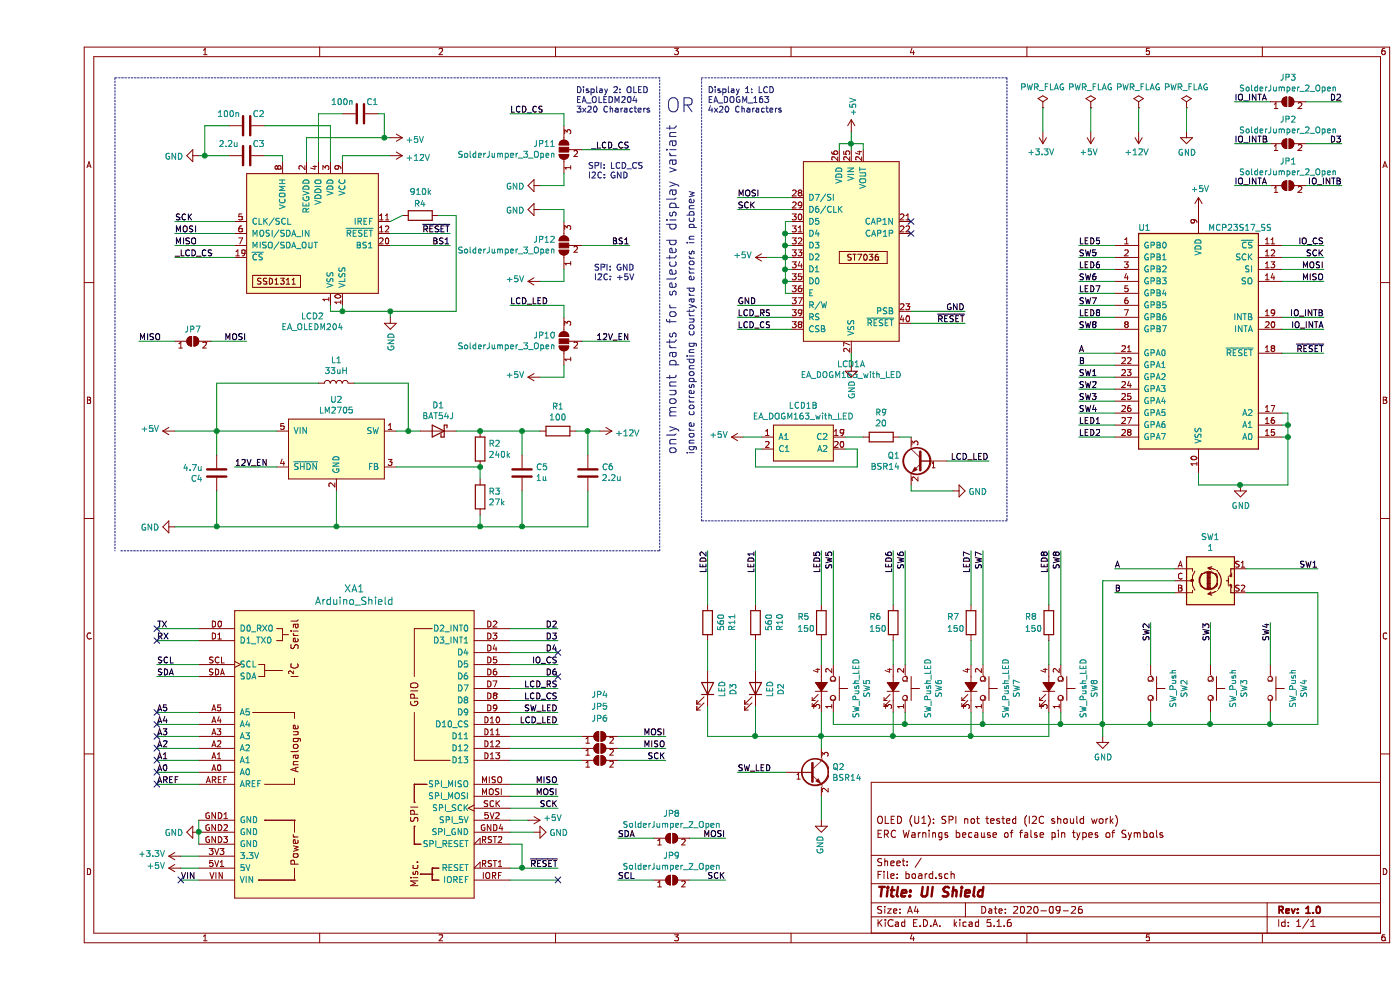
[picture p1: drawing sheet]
EESchema Schematic File Version 4
EELAYER 30 0
EELAYER END
$Descr A4 11693 8268
encoding utf-8
Sheet 1 1
Title "UI Shield"
Date "2020-09-26"
Rev "1.0"
Comp ""
Comment1 "ERC Warnings because of false pin types of Symbols"
Comment2 "OLED (U1): SPI not tested (I2C should work)"
Comment3 ""
Comment4 ""
$EndDescr
Wire Wire Line
	1350 5250 1000 5250
Wire Wire Line
	1350 5350 1000 5350
Wire Wire Line
	3950 5250 4350 5250
Wire Wire Line
	3950 5350 4350 5350
Wire Wire Line
	3950 5450 4350 5450
Wire Wire Line
	3950 5550 4350 5550
Wire Wire Line
	3950 5650 4350 5650
Wire Wire Line
	3950 5950 4350 5950
Text Label 1000 5250 0    50   ~ 0
TX
Text Label 1000 5350 0    50   ~ 0
RX
Text Label 4350 5350 2    50   ~ 0
D3
Text Label 4350 5450 2    50   ~ 0
D4
Text Label 4350 5550 2    50   ~ 0
IO_CS
Text Label 4350 5650 2    50   ~ 0
D6
Text Label 4350 5750 2    50   ~ 0
LCD_RS
Text Label 4350 5850 2    50   ~ 0
LCD_CS
Text Label 4350 5950 2    50   ~ 0
SW_LED
Text Label 4350 6050 2    50   ~ 0
LCD_LED
$Comp
L arduino:Arduino_Uno_Shield XA1
U 1 1
P 2650 6300
F 0 "XA1" H 2650 7687 60  0000 C CNN
F 1 "Arduino_Shield" H 2650 7581 60  0000 C CNN
F 2 "project:Arduino_Shield_Large" H 4450 10050 60  0001 C CNN
F 3 "https://store.arduino.cc/arduino-uno-rev3" H 4450 10050 60  0001 C CNN
F 4 "Do Not Populate Tag" H 2650 6300 50  0001 C CNN "DNP"
	1    2650 6300
	1    0    0    -1  
$EndComp
Wire Wire Line
	4350 7250 4050 7250
Wire Wire Line
	4350 7350 3950 7350
Wire Wire Line
	1350 5950 1000 5950
Wire Wire Line
	1350 6050 1000 6050
Wire Wire Line
	1350 6150 1000 6150
Wire Wire Line
	1350 6250 1000 6250
Wire Wire Line
	1350 6350 1000 6350
Wire Wire Line
	1350 6450 1000 6450
Wire Wire Line
	1350 7350 1200 7350
Wire Wire Line
	1350 5550 1000 5550
Wire Wire Line
	1350 5650 1000 5650
Wire Wire Line
	1350 6550 1000 6550
Text Label 5250 6150 2    50   ~ 0
MOSI
Text Label 5250 6250 2    50   ~ 0
MISO
Text Label 5250 6350 2    50   ~ 0
SCK
Text Label 4350 7250 2    50   ~ 0
~RESET
Text Label 1000 5550 0    50   ~ 0
SCL
Text Label 1000 5650 0    50   ~ 0
SDA
Text Label 1000 5950 0    50   ~ 0
A5
Text Label 1000 6050 0    50   ~ 0
A4
Text Label 1000 6150 0    50   ~ 0
A3
Text Label 1000 6250 0    50   ~ 0
A2
Text Label 1000 6350 0    50   ~ 0
A1
Text Label 1000 6450 0    50   ~ 0
A0
Text Label 1000 6550 0    50   ~ 0
AREF
Text Label 1200 7350 0    50   ~ 0
VIN
Wire Wire Line
	1350 7250 1200 7250
Wire Wire Line
	1350 7150 1200 7150
Wire Wire Line
	1350 6850 1350 6950
Connection ~ 1350 6950
Wire Wire Line
	1350 6950 1350 7050
$Comp
L power:GND #PWR0101
U 1 1
P 1350 6950
F 0 "#PWR0101" H 1350 6700 50  0001 C CNN
F 1 "GND" V 1355 6822 50  0000 R CNN
F 2 "" H 1350 6950 50  0001 C CNN
F 3 "" H 1350 6950 50  0001 C CNN
	1    1350 6950
	0    1    1    0   
$EndComp
$Comp
L power:+3.3V #PWR0102
U 1 1
P 1200 7150
F 0 "#PWR0102" H 1200 7000 50  0001 C CNN
F 1 "+3.3V" V 1215 7278 50  0000 L CNN
F 2 "" H 1200 7150 50  0001 C CNN
F 3 "" H 1200 7150 50  0001 C CNN
	1    1200 7150
	0    -1   -1   0   
$EndComp
$Comp
L power:+5V #PWR0103
U 1 1
P 1200 7250
F 0 "#PWR0103" H 1200 7100 50  0001 C CNN
F 1 "+5V" V 1215 7378 50  0000 L CNN
F 2 "" H 1200 7250 50  0001 C CNN
F 3 "" H 1200 7250 50  0001 C CNN
	1    1200 7250
	0    -1   -1   0   
$EndComp
NoConn ~ 1000 5250
NoConn ~ 1000 5350
NoConn ~ 1000 5950
NoConn ~ 1000 6050
NoConn ~ 1000 6150
NoConn ~ 1000 6250
NoConn ~ 1000 6350
NoConn ~ 1000 6450
NoConn ~ 1000 6550
Text Label 4350 5250 2    50   ~ 0
D2
NoConn ~ 4350 5450
NoConn ~ 4350 5650
NoConn ~ 4350 7350
NoConn ~ 1200 7350
Text Label 10900 1550 2    50   ~ 0
IO_INTB
Text Label 10000 1550 0    50   ~ 0
IO_INTA
Wire Wire Line
	10600 1550 10900 1550
Wire Wire Line
	10300 1550 10000 1550
Text Label 10900 1200 2    50   ~ 0
D3
Text Label 10900 850  2    50   ~ 0
D2
Text Label 10000 1200 0    50   ~ 0
IO_INTB
Text Label 10000 850  0    50   ~ 0
IO_INTA
Wire Wire Line
	10600 1200 10900 1200
Wire Wire Line
	10300 1200 10000 1200
Wire Wire Line
	10600 850  10900 850 
Wire Wire Line
	10300 850  10000 850 
$Comp
L power:+5V #PWR0114
U 1 1
P 9700 1750
F 0 "#PWR0114" H 9700 1600 50  0001 C CNN
F 1 "+5V" H 9715 1923 50  0000 C CNN
F 2 "" H 9700 1750 50  0001 C CNN
F 3 "" H 9700 1750 50  0001 C CNN
	1    9700 1750
	1    0    0    -1  
$EndComp
Text Label 8700 3450 0    50   ~ 0
SW4
Text Label 8700 3350 0    50   ~ 0
SW3
Text Label 8700 3250 0    50   ~ 0
SW2
Text Label 8700 3150 0    50   ~ 0
SW1
Text Label 8700 3050 0    50   ~ 0
B
Text Label 8700 2950 0    50   ~ 0
A
Text Label 8700 2650 0    50   ~ 0
LED8
Text Label 8700 2750 0    50   ~ 0
SW8
Text Label 8700 2450 0    50   ~ 0
LED7
Text Label 8700 2550 0    50   ~ 0
SW7
Text Label 8700 2250 0    50   ~ 0
LED6
Text Label 8700 2350 0    50   ~ 0
SW6
Text Label 8700 2050 0    50   ~ 0
LED5
Text Label 8700 2150 0    50   ~ 0
SW5
Wire Wire Line
	9000 3650 8700 3650
Wire Wire Line
	9000 3550 8700 3550
Wire Wire Line
	9000 3450 8700 3450
Wire Wire Line
	9000 3350 8700 3350
Wire Wire Line
	9000 3250 8700 3250
Wire Wire Line
	9000 3150 8700 3150
Wire Wire Line
	9000 3050 8700 3050
Wire Wire Line
	9000 2950 8700 2950
Wire Wire Line
	9000 2750 8700 2750
Wire Wire Line
	9000 2650 8700 2650
Wire Wire Line
	9000 2550 8700 2550
Wire Wire Line
	9000 2450 8700 2450
Wire Wire Line
	9000 2350 8700 2350
Wire Wire Line
	9000 2250 8700 2250
Wire Wire Line
	9000 2150 8700 2150
Wire Wire Line
	9000 2050 8700 2050
Wire Wire Line
	10050 4050 9700 4050
Connection ~ 10050 4050
$Comp
L power:GND #PWR0105
U 1 1
P 10050 4050
F 0 "#PWR0105" H 10050 3800 50  0001 C CNN
F 1 "GND" H 10055 3877 50  0000 C CNN
F 2 "" H 10050 4050 50  0001 C CNN
F 3 "" H 10050 4050 50  0001 C CNN
	1    10050 4050
	1    0    0    -1  
$EndComp
Text Label 10750 2650 2    50   ~ 0
IO_INTB
Text Label 10750 2750 2    50   ~ 0
IO_INTA
Text Label 10750 2950 2    50   ~ 0
~RESET
Wire Wire Line
	10450 3650 10450 4050
Connection ~ 10450 3650
Wire Wire Line
	10400 3650 10450 3650
Wire Wire Line
	10450 3550 10450 3650
Connection ~ 10450 3550
Wire Wire Line
	10400 3550 10450 3550
Wire Wire Line
	9700 4050 9700 3950
Wire Wire Line
	10450 4050 10050 4050
Wire Wire Line
	10450 3450 10450 3550
Wire Wire Line
	10400 3450 10450 3450
Text Label 10750 2350 2    50   ~ 0
MISO
Text Label 10750 2250 2    50   ~ 0
MOSI
Text Label 10750 2150 2    50   ~ 0
SCK
Text Label 10750 2050 2    50   ~ 0
IO_CS
Wire Wire Line
	10400 2950 10750 2950
Wire Wire Line
	10400 2750 10750 2750
Wire Wire Line
	10400 2650 10750 2650
Wire Wire Line
	10400 2350 10750 2350
Wire Wire Line
	10400 2250 10750 2250
Wire Wire Line
	10400 2150 10750 2150
Wire Wire Line
	10400 2050 10750 2050
$Comp
L Interface_Expansion:MCP23S17_SS U1
U 1 1
P 9700 2850
F 0 "U1" H 10150 3800 50  0000 C CNN
F 1 "MCP23S17_SS" H 9350 3800 50  0000 C CNN
F 2 "Package_SO:SSOP-28_5.3x10.2mm_P0.65mm" H 9900 1850 50  0001 L CNN
F 3 "http://ww1.microchip.com/downloads/en/DeviceDoc/20001952C.pdf" H 9900 1750 50  0001 L CNN
F 4 "MCP23S17-E/SS" H 9700 2850 50  0001 C CNN "manf#"
	1    9700 2850
	-1   0    0    -1  
$EndComp
Wire Wire Line
	3950 6050 4350 6050
Wire Wire Line
	5250 6250 4850 6250
Wire Wire Line
	3950 5850 4350 5850
Wire Wire Line
	3950 5750 4350 5750
Wire Wire Line
	5250 6150 4850 6150
Wire Wire Line
	5250 6350 4850 6350
$Comp
L power:PWR_FLAG #FLG0101
U 1 1
P 8400 900
F 0 "#FLG0101" H 8400 975 50  0001 C CNN
F 1 "PWR_FLAG" H 8400 1073 50  0000 C CNN
F 2 "" H 8400 900 50  0001 C CNN
F 3 "~" H 8400 900 50  0001 C CNN
	1    8400 900 
	1    0    0    -1  
$EndComp
$Comp
L power:PWR_FLAG #FLG0102
U 1 1
P 8800 900
F 0 "#FLG0102" H 8800 975 50  0001 C CNN
F 1 "PWR_FLAG" H 8800 1073 50  0000 C CNN
F 2 "" H 8800 900 50  0001 C CNN
F 3 "~" H 8800 900 50  0001 C CNN
	1    8800 900 
	1    0    0    -1  
$EndComp
$Comp
L power:+3.3V #PWR0115
U 1 1
P 8400 1100
F 0 "#PWR0115" H 8400 950 50  0001 C CNN
F 1 "+3.3V" H 8415 1273 50  0000 C CNN
F 2 "" H 8400 1100 50  0001 C CNN
F 3 "" H 8400 1100 50  0001 C CNN
	1    8400 1100
	-1   0    0    1   
$EndComp
$Comp
L power:+5V #PWR0116
U 1 1
P 8800 1100
F 0 "#PWR0116" H 8800 950 50  0001 C CNN
F 1 "+5V" H 8815 1273 50  0000 C CNN
F 2 "" H 8800 1100 50  0001 C CNN
F 3 "" H 8800 1100 50  0001 C CNN
	1    8800 1100
	-1   0    0    1   
$EndComp
Wire Wire Line
	8400 900  8400 1100
Wire Wire Line
	8800 900  8800 1100
Wire Wire Line
	9200 900  9200 1100
$Comp
L power:PWR_FLAG #FLG0104
U 1 1
P 9200 900
F 0 "#FLG0104" H 9200 975 50  0001 C CNN
F 1 "PWR_FLAG" H 9200 1073 50  0000 C CNN
F 2 "" H 9200 900 50  0001 C CNN
F 3 "~" H 9200 900 50  0001 C CNN
	1    9200 900 
	1    0    0    -1  
$EndComp
$Comp
L power:+12V #PWR0118
U 1 1
P 9200 1100
F 0 "#PWR0118" H 9200 950 50  0001 C CNN
F 1 "+12V" H 9215 1273 50  0000 C CNN
F 2 "" H 9200 1100 50  0001 C CNN
F 3 "" H 9200 1100 50  0001 C CNN
	1    9200 1100
	-1   0    0    1   
$EndComp
Wire Wire Line
	9600 900  9600 1100
$Comp
L power:GND #PWR0117
U 1 1
P 9600 1100
F 0 "#PWR0117" H 9600 850 50  0001 C CNN
F 1 "GND" H 9605 927 50  0000 C CNN
F 2 "" H 9600 1100 50  0001 C CNN
F 3 "" H 9600 1100 50  0001 C CNN
	1    9600 1100
	1    0    0    -1  
$EndComp
$Comp
L power:PWR_FLAG #FLG0103
U 1 1
P 9600 900
F 0 "#FLG0103" H 9600 975 50  0001 C CNN
F 1 "PWR_FLAG" H 9600 1073 50  0000 C CNN
F 2 "" H 9600 900 50  0001 C CNN
F 3 "~" H 9600 900 50  0001 C CNN
	1    9600 900 
	1    0    0    -1  
$EndComp
$Comp
L Device:R R2
U 1 1
P 3700 3750
F 0 "R2" H 3770 3796 50  0000 L CNN
F 1 "240k" H 3770 3705 50  0000 L CNN
F 2 "Resistor_SMD:R_0805_2012Metric" V 3630 3750 50  0001 C CNN
F 3 "~" H 3700 3750 50  0001 C CNN
	1    3700 3750
	1    0    0    -1  
$EndComp
$Comp
L Device:R R3
U 1 1
P 3700 4150
F 0 "R3" H 3770 4196 50  0000 L CNN
F 1 "27k" H 3770 4105 50  0000 L CNN
F 2 "Resistor_SMD:R_0805_2012Metric" V 3630 4150 50  0001 C CNN
F 3 "~" H 3700 4150 50  0001 C CNN
	1    3700 4150
	1    0    0    -1  
$EndComp
$Comp
L Device:C C5
U 1 1
P 4050 3950
F 0 "C5" H 3935 3904 50  0000 R CNN
F 1 "1u" H 3935 3995 50  0000 R CNN
F 2 "Capacitor_SMD:C_0805_2012Metric" H 4088 3800 50  0001 C CNN
F 3 "~" H 4050 3950 50  0001 C CNN
	1    4050 3950
	-1   0    0    1   
$EndComp
$Comp
L Device:C C4
U 1 1
P 1500 3950
F 0 "C4" H 1385 3904 50  0000 R CNN
F 1 "4.7u" H 1385 3995 50  0000 R CNN
F 2 "Capacitor_SMD:C_0805_2012Metric" H 1538 3800 50  0001 C CNN
F 3 "~" H 1500 3950 50  0001 C CNN
	1    1500 3950
	1    0    0    -1  
$EndComp
Wire Wire Line
	1500 3600 2000 3600
Wire Wire Line
	1500 3600 1150 3600
Connection ~ 1500 3600
Wire Wire Line
	3700 4400 3700 4300
Wire Wire Line
	2500 4100 2500 4400
Connection ~ 2500 4400
Wire Wire Line
	2500 4400 3700 4400
Wire Wire Line
	1500 3600 1500 3800
Connection ~ 1500 4400
Wire Wire Line
	1500 4400 1150 4400
Wire Wire Line
	3000 3600 3100 3600
Wire Wire Line
	3500 3600 3700 3600
Wire Wire Line
	3000 3900 3700 3900
Wire Wire Line
	3700 3900 3700 4000
Connection ~ 3700 3900
Wire Wire Line
	3700 3600 4050 3600
Connection ~ 3700 3600
Wire Wire Line
	4050 3600 4050 3800
Wire Wire Line
	4050 4400 3700 4400
Connection ~ 3700 4400
Wire Wire Line
	4050 3600 4200 3600
Connection ~ 4050 3600
$Comp
L power:GND #PWR03
U 1 1
P 1150 4400
F 0 "#PWR03" H 1150 4150 50  0001 C CNN
F 1 "GND" V 1155 4272 50  0000 R CNN
F 2 "" H 1150 4400 50  0001 C CNN
F 3 "" H 1150 4400 50  0001 C CNN
	1    1150 4400
	0    1    1    0   
$EndComp
$Comp
L power:+5V #PWR01
U 1 1
P 1150 3600
F 0 "#PWR01" H 1150 3450 50  0001 C CNN
F 1 "+5V" V 1165 3728 50  0000 L CNN
F 2 "" H 1150 3600 50  0001 C CNN
F 3 "" H 1150 3600 50  0001 C CNN
	1    1150 3600
	0    -1   -1   0   
$EndComp
$Comp
L power:+12V #PWR02
U 1 1
P 4700 3600
F 0 "#PWR02" H 4700 3450 50  0001 C CNN
F 1 "+12V" V 4715 3728 50  0000 L CNN
F 2 "" H 4700 3600 50  0001 C CNN
F 3 "" H 4700 3600 50  0001 C CNN
	1    4700 3600
	0    1    1    0   
$EndComp
Wire Wire Line
	4050 4100 4050 4400
$Comp
L Device:R R1
U 1 1
P 4350 3600
F 0 "R1" V 4143 3600 50  0000 C CNN
F 1 "100" V 4234 3600 50  0000 C CNN
F 2 "Resistor_SMD:R_0805_2012Metric" V 4280 3600 50  0001 C CNN
F 3 "~" H 4350 3600 50  0001 C CNN
	1    4350 3600
	0    1    1    0   
$EndComp
$Comp
L Device:C C6
U 1 1
P 4600 3950
F 0 "C6" H 4485 3904 50  0000 R CNN
F 1 "2.2u" H 4485 3995 50  0000 R CNN
F 2 "Capacitor_SMD:C_0805_2012Metric" H 4638 3800 50  0001 C CNN
F 3 "~" H 4600 3950 50  0001 C CNN
	1    4600 3950
	-1   0    0    1   
$EndComp
Wire Wire Line
	4600 3800 4600 3600
Wire Wire Line
	4600 3600 4500 3600
Wire Wire Line
	4700 3600 4600 3600
Connection ~ 4600 3600
Wire Wire Line
	4050 4400 4600 4400
Wire Wire Line
	4600 4400 4600 4100
Connection ~ 4050 4400
Wire Wire Line
	1500 4100 1500 4400
Wire Wire Line
	2000 3900 1650 3900
Text Label 3950 2550 0    50   ~ 0
LCD_LED
$Comp
L Device:L L1
U 1 1
P 2500 3200
F 0 "L1" V 2690 3200 50  0000 C CNN
F 1 "33uH" V 2599 3200 50  0000 C CNN
F 2 "Inductor_SMD:L_1008_2520Metric" H 2500 3200 50  0001 C CNN
F 3 "~" H 2500 3200 50  0001 C CNN
F 4 "1008LS-333XJLC" V 2500 3200 50  0001 C CNN "manf#"
	1    2500 3200
	0    -1   -1   0   
$EndComp
Wire Wire Line
	1500 3200 1500 3600
Wire Wire Line
	2650 3200 3100 3200
Wire Wire Line
	3100 3200 3100 3600
Connection ~ 3100 3600
Wire Wire Line
	3100 3600 3200 3600
$Comp
L Diode:BAT54J D1
U 1 1
P 3350 3600
F 0 "D1" H 3350 3817 50  0000 C CNN
F 1 "BAT54J" H 3350 3726 50  0000 C CNN
F 2 "Diode_SMD:D_SOD-323F" H 3350 3425 50  0001 C CNN
F 3 "https://assets.nexperia.com/documents/data-sheet/BAT54J.pdf" H 3350 3600 50  0001 C CNN
F 4 "BAT54J\\,115" H 3350 3600 50  0001 C CNN "manf#"
	1    3350 3600
	-1   0    0    -1  
$EndComp
$Comp
L power:+5V #PWR0107
U 1 1
P 2950 1150
F 0 "#PWR0107" H 2950 1000 50  0001 C CNN
F 1 "+5V" V 2965 1278 50  0000 L CNN
F 2 "" H 2950 1150 50  0001 C CNN
F 3 "" H 2950 1150 50  0001 C CNN
	1    2950 1150
	0    1    1    0   
$EndComp
$Comp
L Device:C C3
U 1 1
P 1750 1300
F 0 "C3" V 1650 1400 50  0000 C CNN
F 1 "2.2u" V 1650 1150 50  0000 C CNN
F 2 "Capacitor_SMD:C_0805_2012Metric" H 1788 1150 50  0001 C CNN
F 3 "~" H 1750 1300 50  0001 C CNN
	1    1750 1300
	0    1    1    0   
$EndComp
$Comp
L power:GND #PWR0109
U 1 1
P 1350 1300
F 0 "#PWR0109" H 1350 1050 50  0001 C CNN
F 1 "GND" V 1355 1172 50  0000 R CNN
F 2 "" H 1350 1300 50  0001 C CNN
F 3 "" H 1350 1300 50  0001 C CNN
	1    1350 1300
	0    1    1    0   
$EndComp
$Comp
L power:+12V #PWR0110
U 1 1
P 2950 1300
F 0 "#PWR0110" H 2950 1150 50  0001 C CNN
F 1 "+12V" V 2965 1428 50  0000 L CNN
F 2 "" H 2950 1300 50  0001 C CNN
F 3 "" H 2950 1300 50  0001 C CNN
	1    2950 1300
	0    1    1    0   
$EndComp
Wire Wire Line
	1650 1850 1150 1850
Wire Wire Line
	1650 1950 1150 1950
Wire Wire Line
	1650 2050 1150 2050
Wire Wire Line
	1650 2150 1150 2150
Wire Wire Line
	2950 1950 3450 1950
Wire Wire Line
	2950 1850 3050 1800
$Comp
L power:GND #PWR0111
U 1 1
P 2950 2650
F 0 "#PWR0111" H 2950 2400 50  0001 C CNN
F 1 "GND" V 2955 2522 50  0000 R CNN
F 2 "" H 2950 2650 50  0001 C CNN
F 3 "" H 2950 2650 50  0001 C CNN
	1    2950 2650
	1    0    0    -1  
$EndComp
$Comp
L Device:R R4
U 1 1
P 3200 1800
F 0 "R4" V 3100 1850 50  0000 R CNN
F 1 "910k" V 3000 1900 50  0000 R CNN
F 2 "Resistor_SMD:R_0805_2012Metric" V 3130 1800 50  0001 C CNN
F 3 "~" H 3200 1800 50  0001 C CNN
	1    3200 1800
	0    1    1    0   
$EndComp
Text Label 1150 1850 0    50   ~ 0
SCK
Text Label 1150 1950 0    50   ~ 0
MOSI
Text Label 1150 2050 0    50   ~ 0
MISO
Text Label 1150 2150 0    50   ~ 0
_LCD_CS
Text Label 3450 1950 2    50   ~ 0
~RESET
$Comp
L EA_Display:EA_OLEDM204 LCD2
U 1 1
P 2350 1950
F 0 "LCD2" H 2300 1261 50  0000 C CNN
F 1 "EA_OLEDM204" H 2300 1170 50  0000 C CNN
F 2 "EA_Display:OLEDM204_6GGA" H 2550 1700 50  0001 C CNN
F 3 "https://www.lcd-module.com/fileadmin/eng/pdf/doma/oledm204-ae.pdf" H 2550 1700 50  0001 C CNN
F 4 "EA OLEDM204-GGA" H 2350 1950 50  0001 C CNN "manf#"
	1    2350 1950
	1    0    0    -1  
$EndComp
Wire Wire Line
	2450 2550 2450 2600
Wire Wire Line
	2550 2600 2550 2550
Wire Wire Line
	2950 2600 2950 2650
Wire Wire Line
	2550 2600 2950 2600
Connection ~ 2550 2600
Connection ~ 2950 2600
Wire Wire Line
	2950 2600 3500 2600
Wire Wire Line
	2450 2600 2550 2600
Wire Wire Line
	2050 1350 2050 1300
Wire Wire Line
	2050 1300 1900 1300
Wire Wire Line
	1600 1300 1400 1300
Wire Wire Line
	6300 1650 5850 1650
Wire Wire Line
	6300 1750 5850 1750
Wire Wire Line
	6300 2650 5850 2650
Wire Wire Line
	6300 2750 5850 2750
Wire Wire Line
	6300 2550 5850 2550
Text Label 5850 1750 0    50   ~ 0
SCK
Text Label 5850 1650 0    50   ~ 0
MOSI
Text Label 5850 2650 0    50   ~ 0
LCD_RS
Text Label 5850 2550 0    50   ~ 0
GND
$Comp
L EA_Display:EA_DOGM163_with_LED LCD1
U 1 1
P 6800 2150
F 0 "LCD1" H 6800 1261 50  0000 C CNN
F 1 "EA_DOGM163_with_LED" H 6800 1170 50  0000 C CNN
F 2 "EA_Display:DOGM162_with_LED" H 6800 2150 50  0001 C CNN
F 3 "https://www.lcd-module.com/fileadmin/eng/pdf/doma/dog-me.pdf" H 6800 2150 50  0001 C CNN
F 4 "EA DOGM163S-A; EA LED55X31-R" H 6800 2150 50  0001 C CNN "manf#"
	1    6800 2150
	1    0    0    -1  
$EndComp
$Comp
L EA_Display:EA_DOGM163_with_LED LCD1
U 2 1
P 6400 3700
F 0 "LCD1" H 6400 4015 50  0000 C CNN
F 1 "EA_DOGM163_with_LED" H 6400 3924 50  0000 C CNN
F 2 "EA_Display:DOGM162_with_LED" H 6400 3700 50  0001 C CNN
F 3 "https://www.lcd-module.com/fileadmin/eng/pdf/doma/dog-me.pdf" H 6400 3700 50  0001 C CNN
	2    6400 3700
	1    0    0    -1  
$EndComp
Wire Wire Line
	6300 2450 6250 2450
Wire Wire Line
	6250 2450 6250 2350
Wire Wire Line
	6250 1850 6300 1850
Wire Wire Line
	6300 1950 6250 1950
Connection ~ 6250 1950
Wire Wire Line
	6250 1950 6250 1850
Wire Wire Line
	6300 2050 6250 2050
Connection ~ 6250 2050
Wire Wire Line
	6250 2050 6250 1950
Wire Wire Line
	6300 2150 6250 2150
Connection ~ 6250 2150
Wire Wire Line
	6250 2150 6250 2050
Wire Wire Line
	6300 2250 6250 2250
Connection ~ 6250 2250
Wire Wire Line
	6250 2250 6250 2150
Wire Wire Line
	6300 2350 6250 2350
Connection ~ 6250 2350
Wire Wire Line
	6250 2350 6250 2250
$Comp
L power:+5V #PWR0106
U 1 1
P 6100 2150
F 0 "#PWR0106" H 6100 2000 50  0001 C CNN
F 1 "+5V" V 6115 2278 50  0000 L CNN
F 2 "" H 6100 2150 50  0001 C CNN
F 3 "" H 6100 2150 50  0001 C CNN
	1    6100 2150
	0    -1   -1   0   
$EndComp
Wire Wire Line
	6100 2150 6250 2150
NoConn ~ 7300 1850
NoConn ~ 7300 1950
Wire Wire Line
	6700 1250 6700 1200
Wire Wire Line
	6700 1200 6800 1200
Wire Wire Line
	6900 1200 6900 1250
Wire Wire Line
	6800 1250 6800 1200
Connection ~ 6800 1200
Wire Wire Line
	6800 1200 6900 1200
Wire Wire Line
	6800 1200 6800 1100
$Comp
L power:+5V #PWR0112
U 1 1
P 6800 1100
F 0 "#PWR0112" H 6800 950 50  0001 C CNN
F 1 "+5V" V 6815 1228 50  0000 L CNN
F 2 "" H 6800 1100 50  0001 C CNN
F 3 "" H 6800 1100 50  0001 C CNN
	1    6800 1100
	1    0    0    -1  
$EndComp
$Comp
L power:GND #PWR0113
U 1 1
P 6800 3050
F 0 "#PWR0113" H 6800 2800 50  0001 C CNN
F 1 "GND" V 6805 2922 50  0000 R CNN
F 2 "" H 6800 3050 50  0001 C CNN
F 3 "" H 6800 3050 50  0001 C CNN
	1    6800 3050
	1    0    0    -1  
$EndComp
$Comp
L Device:Q_NPN_BEC Q1
U 1 1
P 7400 3850
F 0 "Q1" H 7591 3896 50  0000 L CNN
F 1 "BSR14" H 7591 3805 50  0000 L CNN
F 2 "Package_TO_SOT_SMD:SOT-23" H 7600 3950 50  0001 C CNN
F 3 "~" H 7400 3850 50  0001 C CNN
F 4 "Q_NPN_BEC" H 7400 3850 50  0001 C CNN "kind"
F 5 "BSR14" H 7400 3850 50  0001 C CNN "manf#"
	1    7400 3850
	-1   0    0    -1  
$EndComp
$Comp
L Device:R R9
U 1 1
P 7050 3650
F 0 "R9" V 6843 3650 50  0000 C CNN
F 1 "20" V 6934 3650 50  0000 C CNN
F 2 "Resistor_SMD:R_0805_2012Metric" V 6980 3650 50  0001 C CNN
F 3 "~" H 7050 3650 50  0001 C CNN
	1    7050 3650
	0    1    1    0   
$EndComp
Wire Wire Line
	6750 3650 6900 3650
Wire Wire Line
	7200 3650 7300 3650
Wire Wire Line
	6050 3750 6000 3750
Wire Wire Line
	6000 3900 6850 3900
Wire Wire Line
	6850 3900 6850 3750
Wire Wire Line
	6850 3750 6750 3750
Wire Wire Line
	6000 3750 6000 3900
Wire Wire Line
	6050 3650 5900 3650
$Comp
L power:+5V #PWR04
U 1 1
P 5900 3650
F 0 "#PWR04" H 5900 3500 50  0001 C CNN
F 1 "+5V" V 5915 3778 50  0000 L CNN
F 2 "" H 5900 3650 50  0001 C CNN
F 3 "" H 5900 3650 50  0001 C CNN
	1    5900 3650
	0    -1   -1   0   
$EndComp
Wire Wire Line
	7300 4050 7300 4100
Wire Wire Line
	7300 4100 7650 4100
Wire Wire Line
	7600 3850 7950 3850
Text Label 7950 3850 2    50   ~ 0
LCD_LED
$Comp
L power:GND #PWR05
U 1 1
P 7650 4100
F 0 "#PWR05" H 7650 3850 50  0001 C CNN
F 1 "GND" V 7655 3972 50  0000 R CNN
F 2 "" H 7650 4100 50  0001 C CNN
F 3 "" H 7650 4100 50  0001 C CNN
	1    7650 4100
	0    -1   1    0   
$EndComp
$Comp
L Switch:SW_Push_LED SW8
U 1 1
P 8450 5750
F 0 "SW8" H 8450 6135 50  0000 C CNN
F 1 "SW_Push_LED" H 8450 6044 50  0000 C CNN
F 2 "project:Marquardt_3006_Series" H 8450 6050 50  0001 C CNN
F 3 "~" H 8450 6050 50  0001 C CNN
F 4 "3006.2115" H 8450 5750 50  0001 C CNN "manf#"
	1    8450 5750
	0    1    -1   0   
$EndComp
$Comp
L Switch:SW_Push_LED SW7
U 1 1
P 7800 5750
F 0 "SW7" H 7800 6135 50  0000 C CNN
F 1 "SW_Push_LED" H 7800 6044 50  0000 C CNN
F 2 "project:Marquardt_3006_Series" H 7800 6050 50  0001 C CNN
F 3 "~" H 7800 6050 50  0001 C CNN
F 4 "3006.2115" H 7800 5750 50  0001 C CNN "manf#"
	1    7800 5750
	0    1    -1   0   
$EndComp
$Comp
L Switch:SW_Push_LED SW6
U 1 1
P 7150 5750
F 0 "SW6" H 7150 6135 50  0000 C CNN
F 1 "SW_Push_LED" H 7150 6044 50  0000 C CNN
F 2 "project:Marquardt_3006_Series" H 7150 6050 50  0001 C CNN
F 3 "~" H 7150 6050 50  0001 C CNN
F 4 "3006.2115" H 7150 5750 50  0001 C CNN "manf#"
	1    7150 5750
	0    1    -1   0   
$EndComp
$Comp
L Device:Rotary_Encoder_Switch SW1
U 1 1
P 9800 4850
F 0 "SW1" H 9800 5217 50  0000 C CNN
F 1 "1" H 9800 5126 50  0000 C CNN
F 2 "Rotary_Encoder:RotaryEncoder_Alps_EC11E-Switch_Vertical_H20mm" H 9650 5010 50  0001 C CNN
F 3 "~" H 9800 5110 50  0001 C CNN
F 4 "EC11E15244B2 " H 9800 4850 50  0001 C CNN "manf#"
	1    9800 4850
	1    0    0    -1  
$EndComp
$Comp
L Switch:SW_Push_LED SW5
U 1 1
P 6550 5750
F 0 "SW5" H 6550 6135 50  0000 C CNN
F 1 "SW_Push_LED" H 6550 6044 50  0000 C CNN
F 2 "project:Marquardt_3006_Series" H 6550 6050 50  0001 C CNN
F 3 "~" H 6550 6050 50  0001 C CNN
F 4 "3006.2115" H 6550 5750 50  0001 C CNN "manf#"
	1    6550 5750
	0    1    -1   0   
$EndComp
Wire Wire Line
	6550 5550 6550 5350
Wire Wire Line
	6650 5550 6650 4600
Wire Wire Line
	7150 5550 7150 5350
Wire Wire Line
	7250 5550 7250 4600
Wire Wire Line
	7800 5550 7800 5350
Wire Wire Line
	7900 5550 7900 4600
Wire Wire Line
	8450 5550 8450 5350
Wire Wire Line
	8550 5550 8550 4600
Wire Wire Line
	10300 6050 10300 5950
Wire Wire Line
	9800 5950 9800 6050
Connection ~ 9800 6050
Wire Wire Line
	9800 6050 10300 6050
Wire Wire Line
	9300 5950 9300 6050
Connection ~ 9300 6050
Wire Wire Line
	9300 6050 9800 6050
Wire Wire Line
	8550 5950 8550 6050
Connection ~ 8550 6050
Wire Wire Line
	8550 6050 8900 6050
Wire Wire Line
	7900 5950 7900 6050
Connection ~ 7900 6050
Wire Wire Line
	7250 5950 7250 6050
Connection ~ 7250 6050
Wire Wire Line
	6650 5950 6650 6050
Wire Wire Line
	8900 6050 8900 6150
Connection ~ 8900 6050
Wire Wire Line
	8900 6050 9300 6050
$Comp
L power:GND #PWR0104
U 1 1
P 8900 6150
F 0 "#PWR0104" H 8900 5900 50  0001 C CNN
F 1 "GND" H 8905 5977 50  0000 C CNN
F 2 "" H 8900 6150 50  0001 C CNN
F 3 "" H 8900 6150 50  0001 C CNN
	1    8900 6150
	1    0    0    -1  
$EndComp
$Comp
L Device:R R5
U 1 1
P 6550 5200
F 0 "R5" H 6750 5250 50  0000 R CNN
F 1 "150" H 6750 5150 50  0000 R CNN
F 2 "Resistor_SMD:R_0805_2012Metric" V 6480 5200 50  0001 C CNN
F 3 "~" H 6550 5200 50  0001 C CNN
	1    6550 5200
	-1   0    0    -1  
$EndComp
Wire Wire Line
	6550 5050 6550 4600
Wire Wire Line
	7150 5050 7150 4600
Wire Wire Line
	7800 5050 7800 4600
Wire Wire Line
	8450 5050 8450 4600
Wire Wire Line
	9500 4750 9000 4750
Wire Wire Line
	9500 4950 9000 4950
Wire Wire Line
	10100 4750 10700 4750
Wire Wire Line
	10300 6050 10700 6050
Wire Wire Line
	10700 6050 10700 4950
Wire Wire Line
	10100 4950 10700 4950
Connection ~ 10300 6050
Wire Wire Line
	8900 4850 8900 6050
Wire Wire Line
	8900 4850 9500 4850
Text Label 6550 4600 3    50   ~ 0
LED5
Text Label 6650 4600 3    50   ~ 0
SW5
Text Label 7150 4600 3    50   ~ 0
LED6
Text Label 7800 4600 3    50   ~ 0
LED7
Text Label 8450 4600 3    50   ~ 0
LED8
Text Label 7250 4600 3    50   ~ 0
SW6
Text Label 7900 4600 3    50   ~ 0
SW7
Text Label 8550 4600 3    50   ~ 0
SW8
Text Label 10700 4750 2    50   ~ 0
SW1
Text Label 9000 4750 0    50   ~ 0
A
Text Label 9000 4950 0    50   ~ 0
B
$Comp
L Device:R R6
U 1 1
P 7150 5200
F 0 "R6" H 7350 5250 50  0000 R CNN
F 1 "150" H 7350 5150 50  0000 R CNN
F 2 "Resistor_SMD:R_0805_2012Metric" V 7080 5200 50  0001 C CNN
F 3 "~" H 7150 5200 50  0001 C CNN
	1    7150 5200
	-1   0    0    -1  
$EndComp
$Comp
L Device:R R8
U 1 1
P 8450 5200
F 0 "R8" H 8650 5250 50  0000 R CNN
F 1 "150" H 8650 5150 50  0000 R CNN
F 2 "Resistor_SMD:R_0805_2012Metric" V 8380 5200 50  0001 C CNN
F 3 "~" H 8450 5200 50  0001 C CNN
	1    8450 5200
	-1   0    0    -1  
$EndComp
$Comp
L Device:R R7
U 1 1
P 7800 5200
F 0 "R7" H 8000 5250 50  0000 R CNN
F 1 "150" H 8000 5150 50  0000 R CNN
F 2 "Resistor_SMD:R_0805_2012Metric" V 7730 5200 50  0001 C CNN
F 3 "~" H 7800 5200 50  0001 C CNN
	1    7800 5200
	-1   0    0    -1  
$EndComp
Text Label 10300 5200 3    50   ~ 0
SW4
Text Label 9800 5200 3    50   ~ 0
SW3
Text Label 9300 5200 3    50   ~ 0
SW2
Wire Wire Line
	10300 5550 10300 5200
Wire Wire Line
	9800 5550 9800 5200
Wire Wire Line
	9300 5550 9300 5200
$Comp
L Switch:SW_Push SW4
U 1 1
P 10300 5750
F 0 "SW4" H 10300 6035 50  0000 C CNN
F 1 "SW_Push" H 10300 5944 50  0000 C CNN
F 2 "project:Marquardt_3006_Series" H 10300 5950 50  0001 C CNN
F 3 "~" H 10300 5950 50  0001 C CNN
F 4 "3006.2100" H 10300 5750 50  0001 C CNN "manf#"
	1    10300 5750
	0    1    -1   0   
$EndComp
$Comp
L Switch:SW_Push SW3
U 1 1
P 9800 5750
F 0 "SW3" H 9800 6035 50  0000 C CNN
F 1 "SW_Push" H 9800 5944 50  0000 C CNN
F 2 "project:Marquardt_3006_Series" H 9800 5950 50  0001 C CNN
F 3 "~" H 9800 5950 50  0001 C CNN
F 4 "3006.2100" H 9800 5750 50  0001 C CNN "manf#"
	1    9800 5750
	0    1    -1   0   
$EndComp
$Comp
L Switch:SW_Push SW2
U 1 1
P 9300 5750
F 0 "SW2" H 9300 6035 50  0000 C CNN
F 1 "SW_Push" H 9300 5944 50  0000 C CNN
F 2 "project:Marquardt_3006_Series" H 9300 5950 50  0001 C CNN
F 3 "~" H 9300 5950 50  0001 C CNN
F 4 "3006.2100" H 9300 5750 50  0001 C CNN "manf#"
	1    9300 5750
	0    1    -1   0   
$EndComp
Wire Wire Line
	2950 1300 2550 1300
Wire Wire Line
	2550 1300 2550 1350
$Comp
L Device:C C2
U 1 1
P 1750 1050
F 0 "C2" V 1650 1150 50  0000 C CNN
F 1 "100n" V 1650 900 50  0000 C CNN
F 2 "Capacitor_SMD:C_0805_2012Metric" H 1788 900 50  0001 C CNN
F 3 "~" H 1750 1050 50  0001 C CNN
	1    1750 1050
	0    1    1    0   
$EndComp
Wire Wire Line
	1400 1300 1400 1050
Wire Wire Line
	1400 1050 1600 1050
Connection ~ 1400 1300
Wire Wire Line
	1400 1300 1350 1300
Wire Wire Line
	2950 1150 2900 1150
Wire Wire Line
	2850 950  2900 950 
Wire Wire Line
	2900 950  2900 1150
Connection ~ 2900 1150
Wire Wire Line
	2900 1150 2250 1150
Wire Wire Line
	2250 1150 2250 1350
Wire Wire Line
	2350 950  2550 950 
Wire Wire Line
	2350 950  2350 1350
Wire Wire Line
	1900 1050 2450 1050
Wire Wire Line
	2450 1050 2450 1350
$Comp
L Device:C C1
U 1 1
P 2700 950
F 0 "C1" V 2600 1050 50  0000 C CNN
F 1 "100n" V 2600 800 50  0000 C CNN
F 2 "Capacitor_SMD:C_0805_2012Metric" H 2738 800 50  0001 C CNN
F 3 "~" H 2700 950 50  0001 C CNN
	1    2700 950 
	0    1    1    0   
$EndComp
Wire Notes Line
	700  4600 5200 4600
Wire Notes Line
	5200 4600 5200 650 
Wire Notes Line
	5200 650  650  650 
Wire Notes Line
	650  650  650  4600
Wire Notes Line
	5550 650  8100 650 
Wire Notes Line
	8100 650  8100 4350
Wire Notes Line
	8100 4350 5550 4350
Wire Notes Line
	5550 4350 5550 650 
Text Notes 4500 950  0    50   ~ 0
Display 2: OLED\nEA_OLEDM204\n3x20 Characters
Text Notes 5600 950  0    50   ~ 0
Display 1: LCD\nEA_DOGM_163\n4x20 Characters
Text Notes 5250 950  0    118  ~ 0
OR
Text Notes 5350 3800 1    79   ~ 0
only mount parts for selected display variant
Text Notes 5500 3800 1    59   ~ 0
ignore corresponding courtyard errors in pcbnew
$Comp
L Jumper:SolderJumper_2_Open JP1
U 1 1
P 10450 1550
F 0 "JP1" H 10450 1755 50  0000 C CNN
F 1 "SolderJumper_2_Open" H 10450 1664 50  0000 C CNN
F 2 "Jumper:SolderJumper-2_P1.3mm_Open_TrianglePad1.0x1.5mm" H 10450 1550 50  0001 C CNN
F 3 "~" H 10450 1550 50  0001 C CNN
F 4 "Do Not Populate Tag" H 10450 1550 50  0001 C CNN "DNP"
	1    10450 1550
	1    0    0    -1  
$EndComp
$Comp
L project:LM2705 U2
U 1 1
P 2500 3750
F 0 "U2" H 2500 4165 50  0000 C CNN
F 1 "LM2705" H 2500 4074 50  0000 C CNN
F 2 "Package_TO_SOT_SMD:SOT-23-5" H 2500 3750 50  0001 C CNN
F 3 "https://www.ti.com/lit/gpn/lm2705" H 2500 3750 50  0001 C CNN
F 4 "LM2705MF-ADJ/NOPB" H 2500 3750 50  0001 C CNN "manf#"
	1    2500 3750
	1    0    0    -1  
$EndComp
Wire Wire Line
	1500 3200 2350 3200
Wire Wire Line
	1500 4400 2500 4400
$Comp
L Device:LED D2
U 1 1
P 6000 5750
F 0 "D2" H 5993 5967 50  0000 C CNN
F 1 "LED" H 5993 5876 50  0000 C CNN
F 2 "LED_SMD:LED_0805_2012Metric" H 6000 5750 50  0001 C CNN
F 3 "~" H 6000 5750 50  0001 C CNN
	1    6000 5750
	0    1    -1   0   
$EndComp
$Comp
L Device:R R10
U 1 1
P 6000 5200
F 0 "R10" V 5793 5200 50  0000 C CNN
F 1 "560" V 5884 5200 50  0000 C CNN
F 2 "Resistor_SMD:R_0805_2012Metric" V 5930 5200 50  0001 C CNN
F 3 "~" H 6000 5200 50  0001 C CNN
	1    6000 5200
	-1   0    0    -1  
$EndComp
$Comp
L Device:LED D3
U 1 1
P 5600 5750
F 0 "D3" H 5593 5967 50  0000 C CNN
F 1 "LED" H 5593 5876 50  0000 C CNN
F 2 "LED_SMD:LED_0805_2012Metric" H 5600 5750 50  0001 C CNN
F 3 "~" H 5600 5750 50  0001 C CNN
	1    5600 5750
	0    1    -1   0   
$EndComp
$Comp
L Device:R R11
U 1 1
P 5600 5200
F 0 "R11" V 5393 5200 50  0000 C CNN
F 1 "560" V 5484 5200 50  0000 C CNN
F 2 "Resistor_SMD:R_0805_2012Metric" V 5530 5200 50  0001 C CNN
F 3 "~" H 5600 5200 50  0001 C CNN
	1    5600 5200
	-1   0    0    -1  
$EndComp
Wire Wire Line
	6000 5600 6000 5350
Wire Wire Line
	6000 5050 6000 4600
Wire Wire Line
	5600 5050 5600 4600
Text Label 8700 3550 0    50   ~ 0
LED1
Text Label 8700 3650 0    50   ~ 0
LED2
Text Label 6000 4600 3    50   ~ 0
LED1
Text Label 5600 4600 3    50   ~ 0
LED2
Wire Wire Line
	5600 5600 5600 5350
Wire Wire Line
	3350 1800 3500 1800
$Comp
L Device:Q_NPN_BEC Q2
U 1 1
P 6450 6450
F 0 "Q2" H 6641 6496 50  0000 L CNN
F 1 "BSR14" H 6641 6405 50  0000 L CNN
F 2 "Package_TO_SOT_SMD:SOT-23" H 6650 6550 50  0001 C CNN
F 3 "~" H 6450 6450 50  0001 C CNN
F 4 "Q_NPN_BEC" H 6450 6450 50  0001 C CNN "kind"
F 5 "BSR14" H 6450 6450 50  0001 C CNN "manf#"
	1    6450 6450
	1    0    0    -1  
$EndComp
Wire Wire Line
	6650 6050 7250 6050
Wire Wire Line
	7250 6050 7900 6050
Wire Wire Line
	7900 6050 8550 6050
Wire Wire Line
	6550 5950 6550 6150
Wire Wire Line
	7150 5950 7150 6150
Wire Wire Line
	7150 6150 6550 6150
Connection ~ 6550 6150
Wire Wire Line
	6550 6150 6550 6250
Wire Wire Line
	7800 5950 7800 6150
Wire Wire Line
	7800 6150 7150 6150
Connection ~ 7150 6150
Wire Wire Line
	8450 6150 7800 6150
Wire Wire Line
	8450 5950 8450 6150
Connection ~ 7800 6150
$Comp
L power:GND #PWR0108
U 1 1
P 6550 6850
F 0 "#PWR0108" H 6550 6600 50  0001 C CNN
F 1 "GND" V 6555 6722 50  0000 R CNN
F 2 "" H 6550 6850 50  0001 C CNN
F 3 "" H 6550 6850 50  0001 C CNN
	1    6550 6850
	-1   0    0    -1  
$EndComp
Wire Wire Line
	6550 6650 6550 6850
Wire Wire Line
	6250 6450 5850 6450
Text Label 5850 6450 0    50   ~ 0
SW_LED
Wire Wire Line
	6550 6150 6000 6150
Wire Wire Line
	5600 5900 5600 6150
Wire Wire Line
	6000 5900 6000 6150
Connection ~ 6000 6150
Wire Wire Line
	6000 6150 5600 6150
Text Label 4350 6650 2    50   ~ 0
MOSI
Text Label 4350 6550 2    50   ~ 0
MISO
Text Label 4350 6750 2    50   ~ 0
SCK
Wire Wire Line
	4350 6650 3950 6650
Wire Wire Line
	4350 6550 3950 6550
Wire Wire Line
	4350 6750 3950 6750
Wire Wire Line
	3950 6850 4100 6850
$Comp
L power:+5V #PWR06
U 1 1
P 4100 6850
F 0 "#PWR06" H 4100 6700 50  0001 C CNN
F 1 "+5V" V 4115 6978 50  0000 L CNN
F 2 "" H 4100 6850 50  0001 C CNN
F 3 "" H 4100 6850 50  0001 C CNN
	1    4100 6850
	0    1    -1   0   
$EndComp
$Comp
L power:GND #PWR07
U 1 1
P 4150 6950
F 0 "#PWR07" H 4150 6700 50  0001 C CNN
F 1 "GND" V 4155 6822 50  0000 R CNN
F 2 "" H 4150 6950 50  0001 C CNN
F 3 "" H 4150 6950 50  0001 C CNN
	1    4150 6950
	0    -1   1    0   
$EndComp
Wire Wire Line
	3950 6950 4150 6950
Wire Wire Line
	3950 7050 4050 7050
Wire Wire Line
	4050 7050 4050 7250
Connection ~ 4050 7250
Wire Wire Line
	4050 7250 3950 7250
$Comp
L Jumper:SolderJumper_2_Open JP4
U 1 1
P 4700 6150
F 0 "JP4" H 4700 6500 50  0000 C CNN
F 1 "SolderJumper_2_Open" H 4700 6264 50  0001 C CNN
F 2 "Jumper:SolderJumper-2_P1.3mm_Open_TrianglePad1.0x1.5mm" H 4700 6150 50  0001 C CNN
F 3 "~" H 4700 6150 50  0001 C CNN
F 4 "Do Not Populate Tag" H 4700 6150 50  0001 C CNN "DNP"
	1    4700 6150
	1    0    0    -1  
$EndComp
$Comp
L Jumper:SolderJumper_2_Open JP5
U 1 1
P 4700 6250
F 0 "JP5" H 4700 6600 50  0000 C CNN
F 1 "SolderJumper_2_Open" H 4700 6364 50  0001 C CNN
F 2 "Jumper:SolderJumper-2_P1.3mm_Open_TrianglePad1.0x1.5mm" H 4700 6250 50  0001 C CNN
F 3 "~" H 4700 6250 50  0001 C CNN
F 4 "Do Not Populate Tag" H 4700 6250 50  0001 C CNN "DNP"
	1    4700 6250
	1    0    0    -1  
$EndComp
$Comp
L Jumper:SolderJumper_2_Open JP6
U 1 1
P 4700 6350
F 0 "JP6" H 4700 6700 50  0000 C CNN
F 1 "SolderJumper_2_Open" H 4700 6464 50  0001 C CNN
F 2 "Jumper:SolderJumper-2_P1.3mm_Open_TrianglePad1.0x1.5mm" H 4700 6350 50  0001 C CNN
F 3 "~" H 4700 6350 50  0001 C CNN
F 4 "Do Not Populate Tag" H 4700 6350 50  0001 C CNN "DNP"
	1    4700 6350
	1    0    0    -1  
$EndComp
Wire Wire Line
	4550 6150 3950 6150
Wire Wire Line
	3950 6250 4550 6250
Wire Wire Line
	4550 6350 3950 6350
Text Label 5750 7350 2    50   ~ 0
SCK
Text Label 4850 7350 0    50   ~ 0
SCL
Wire Wire Line
	5450 7350 5750 7350
Wire Wire Line
	5150 7350 4850 7350
Text Label 5750 7000 2    50   ~ 0
MOSI
Text Label 1750 2850 2    50   ~ 0
MOSI
Text Label 4850 7000 0    50   ~ 0
SDA
Text Label 850  2850 0    50   ~ 0
MISO
Wire Wire Line
	5450 7000 5750 7000
Wire Wire Line
	5150 7000 4850 7000
Wire Wire Line
	1450 2850 1750 2850
Wire Wire Line
	1150 2850 850  2850
$Comp
L Jumper:SolderJumper_2_Open JP9
U 1 1
P 5300 7350
F 0 "JP9" H 5300 7555 50  0000 C CNN
F 1 "SolderJumper_2_Open" H 5300 7464 50  0000 C CNN
F 2 "Jumper:SolderJumper-2_P1.3mm_Open_TrianglePad1.0x1.5mm" H 5300 7350 50  0001 C CNN
F 3 "~" H 5300 7350 50  0001 C CNN
F 4 "Do Not Populate Tag" H 5300 7350 50  0001 C CNN "DNP"
	1    5300 7350
	1    0    0    -1  
$EndComp
$Comp
L Jumper:SolderJumper_3_Open JP10
U 1 1
P 4400 2850
F 0 "JP10" V 4446 2917 50  0000 L CNN
F 1 "SolderJumper_3_Open" V 4355 2917 50  0000 L CNN
F 2 "Jumper:SolderJumper-3_P2.0mm_Open_TrianglePad1.0x1.5mm" H 4400 2850 50  0001 C CNN
F 3 "~" H 4400 2850 50  0001 C CNN
	1    4400 2850
	0    -1   -1   0   
$EndComp
Wire Wire Line
	4400 2650 4400 2550
Wire Wire Line
	4400 2550 3950 2550
Wire Wire Line
	4400 3050 4400 3150
Wire Wire Line
	4400 3150 4200 3150
Wire Wire Line
	4550 2850 4950 2850
Text Label 1650 3900 0    50   ~ 0
12V_EN
Text Label 4950 2850 2    50   ~ 0
12V_EN
$Comp
L power:+5V #PWR08
U 1 1
P 4200 3150
F 0 "#PWR08" H 4200 3000 50  0001 C CNN
F 1 "+5V" V 4215 3278 50  0000 L CNN
F 2 "" H 4200 3150 50  0001 C CNN
F 3 "" H 4200 3150 50  0001 C CNN
	1    4200 3150
	0    -1   -1   0   
$EndComp
$Comp
L Jumper:SolderJumper_2_Open JP8
U 1 1
P 5300 7000
F 0 "JP8" H 5300 7205 50  0000 C CNN
F 1 "SolderJumper_2_Open" H 5300 7114 50  0000 C CNN
F 2 "Jumper:SolderJumper-2_P1.3mm_Open_TrianglePad1.0x1.5mm" H 5300 7000 50  0001 C CNN
F 3 "~" H 5300 7000 50  0001 C CNN
F 4 "Do Not Populate Tag" H 5300 7000 50  0001 C CNN "DNP"
	1    5300 7000
	1    0    0    -1  
$EndComp
$Comp
L Jumper:SolderJumper_2_Open JP7
U 1 1
P 1300 2850
F 0 "JP7" H 1300 2950 50  0000 C CNN
F 1 "SolderJumper_2_Open" H 1300 2964 50  0001 C CNN
F 2 "Jumper:SolderJumper-2_P1.3mm_Open_TrianglePad1.0x1.5mm" H 1300 2850 50  0001 C CNN
F 3 "~" H 1300 2850 50  0001 C CNN
F 4 "Do Not Populate Tag" H 1300 2850 50  0001 C CNN "DNP"
	1    1300 2850
	1    0    0    -1  
$EndComp
$Comp
L Jumper:SolderJumper_2_Open JP3
U 1 1
P 10450 850
F 0 "JP3" H 10450 1055 50  0000 C CNN
F 1 "SolderJumper_2_Open" H 10450 964 50  0000 C CNN
F 2 "Jumper:SolderJumper-2_P1.3mm_Open_TrianglePad1.0x1.5mm" H 10450 850 50  0001 C CNN
F 3 "~" H 10450 850 50  0001 C CNN
F 4 "Do Not Populate Tag" H 10450 850 50  0001 C CNN "DNP"
	1    10450 850 
	1    0    0    -1  
$EndComp
$Comp
L Jumper:SolderJumper_2_Open JP2
U 1 1
P 10450 1200
F 0 "JP2" H 10450 1405 50  0000 C CNN
F 1 "SolderJumper_2_Open" H 10450 1314 50  0000 C CNN
F 2 "Jumper:SolderJumper-2_P1.3mm_Open_TrianglePad1.0x1.5mm" H 10450 1200 50  0001 C CNN
F 3 "~" H 10450 1200 50  0001 C CNN
F 4 "Do Not Populate Tag" H 10450 1200 50  0001 C CNN "DNP"
	1    10450 1200
	1    0    0    -1  
$EndComp
Text Label 5850 2750 0    50   ~ 0
LCD_CS
Wire Wire Line
	6800 3050 6800 2950
Wire Wire Line
	7300 2600 7750 2600
Wire Wire Line
	7300 2700 7750 2700
Text Label 7750 2700 2    50   ~ 0
~RESET
Text Label 7750 2600 2    50   ~ 0
GND
$Comp
L Jumper:SolderJumper_3_Open JP12
U 1 1
P 4400 2050
F 0 "JP12" V 4446 2117 50  0000 L CNN
F 1 "SolderJumper_3_Open" V 4355 2117 50  0000 L CNN
F 2 "Jumper:SolderJumper-3_P2.0mm_Open_TrianglePad1.0x1.5mm" H 4400 2050 50  0001 C CNN
F 3 "~" H 4400 2050 50  0001 C CNN
	1    4400 2050
	0    -1   -1   0   
$EndComp
Wire Wire Line
	4400 1850 4400 1750
Wire Wire Line
	4400 1750 4200 1750
Wire Wire Line
	4400 2250 4400 2350
Wire Wire Line
	4400 2350 4200 2350
Wire Wire Line
	4550 2050 4950 2050
Text Label 4950 2050 2    50   ~ 0
BS1
$Comp
L power:+5V #PWR011
U 1 1
P 4200 2350
F 0 "#PWR011" H 4200 2200 50  0001 C CNN
F 1 "+5V" V 4215 2478 50  0000 L CNN
F 2 "" H 4200 2350 50  0001 C CNN
F 3 "" H 4200 2350 50  0001 C CNN
	1    4200 2350
	0    -1   -1   0   
$EndComp
Text Label 3950 950  0    50   ~ 0
LCD_CS
$Comp
L Jumper:SolderJumper_3_Open JP11
U 1 1
P 4400 1250
F 0 "JP11" V 4446 1317 50  0000 L CNN
F 1 "SolderJumper_3_Open" V 4355 1317 50  0000 L CNN
F 2 "Jumper:SolderJumper-3_P2.0mm_Open_TrianglePad1.0x1.5mm" H 4400 1250 50  0001 C CNN
F 3 "~" H 4400 1250 50  0001 C CNN
	1    4400 1250
	0    -1   -1   0   
$EndComp
Wire Wire Line
	4400 1050 4400 950 
Wire Wire Line
	4400 950  3950 950 
Wire Wire Line
	4400 1450 4400 1550
Wire Wire Line
	4400 1550 4200 1550
Wire Wire Line
	4550 1250 4950 1250
Text Label 4950 1250 2    50   ~ 0
_LCD_CS
Wire Wire Line
	3500 1800 3500 2600
Wire Wire Line
	2950 2050 3450 2050
Text Label 3450 2050 2    50   ~ 0
BS1
$Comp
L power:GND #PWR09
U 1 1
P 4200 1550
F 0 "#PWR09" H 4200 1300 50  0001 C CNN
F 1 "GND" V 4205 1422 50  0000 R CNN
F 2 "" H 4200 1550 50  0001 C CNN
F 3 "" H 4200 1550 50  0001 C CNN
	1    4200 1550
	0    1    1    0   
$EndComp
$Comp
L power:GND #PWR010
U 1 1
P 4200 1750
F 0 "#PWR010" H 4200 1500 50  0001 C CNN
F 1 "GND" V 4205 1622 50  0000 R CNN
F 2 "" H 4200 1750 50  0001 C CNN
F 3 "" H 4200 1750 50  0001 C CNN
	1    4200 1750
	0    1    1    0   
$EndComp
Text Notes 4600 1500 0    50   ~ 0
SPI: LCD_CS\nI2C: GND
Text Notes 4650 2350 0    50   ~ 0
SPI: GND\nI2C: +5V
$EndSCHEMATC
